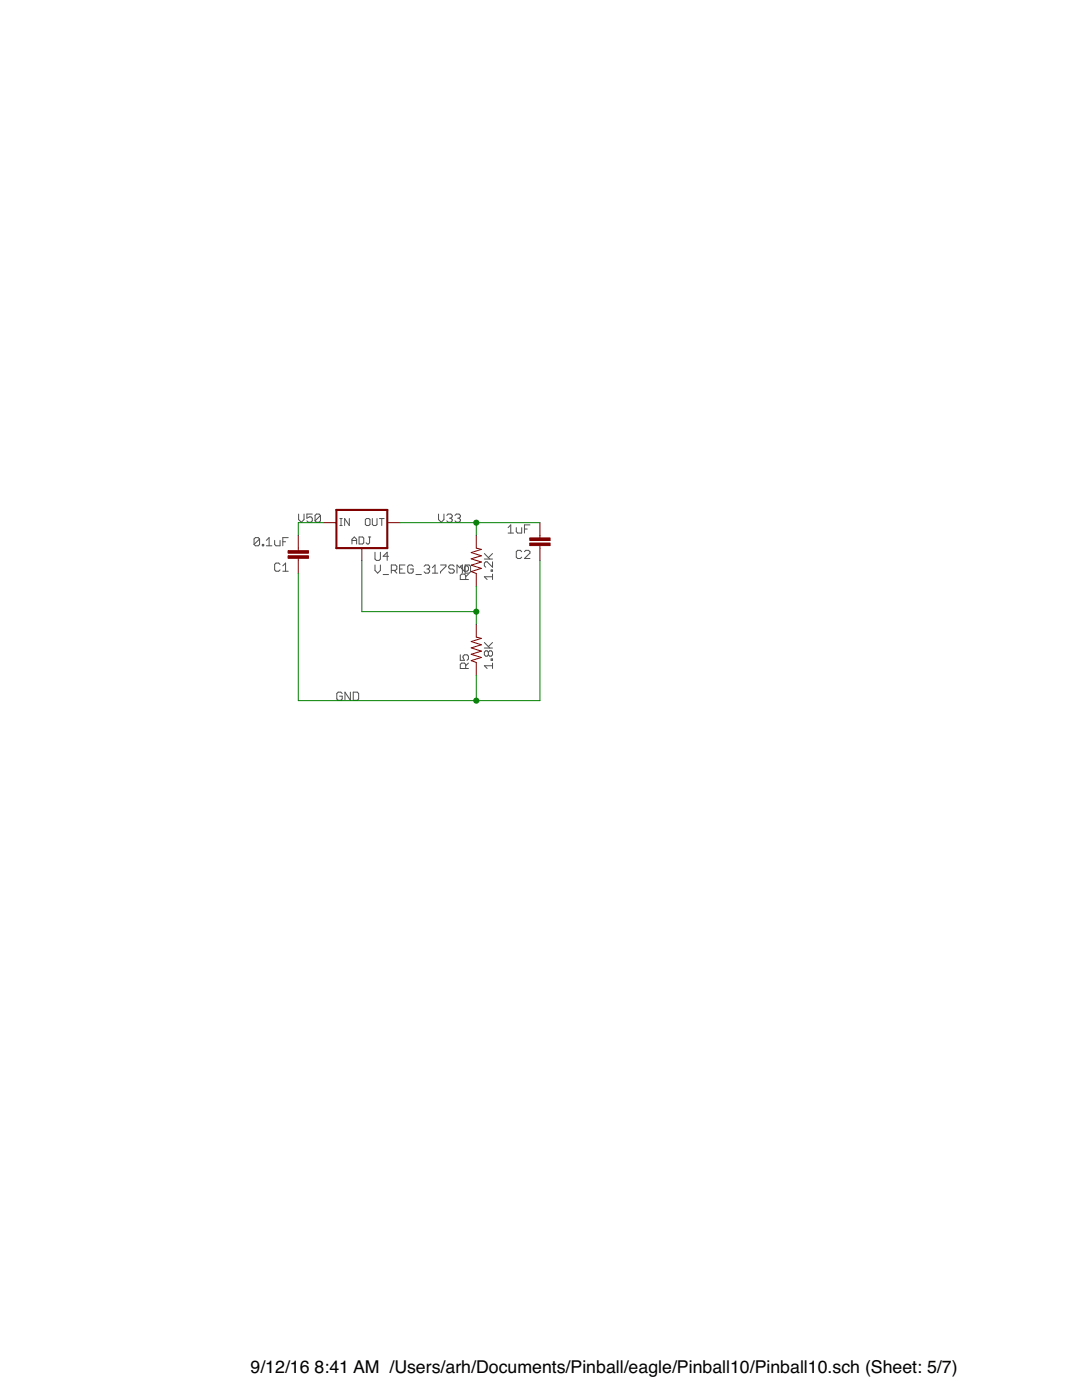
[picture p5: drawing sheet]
<svg xmlns="http://www.w3.org/2000/svg" width="216mm" height="279mm" viewBox="0 0 216 279" stroke-linecap="round" stroke-linejoin="round" font-family="sans-serif">
<g fill="none" stroke="#505050" stroke-width=".2">
<path d="M51.8 107.6l-.3-.3h-.5l-.3 .3v1M51.8 107.6v1l-.3 .3h-.5l-.3-.3M51.8 107.6l-1.1 1M52.3 108.6h.3v.3h-.3zM53.1 108.9h1.2M53.1 107.8l.6-.5v1.6M54.8 107.8v.8l.3 .3h.8v-1.1M55.9 112.6l-.3-.2h-.5l-.3 .2v1.1l.3 .3h.5l.3-.3M56.4 114h1.1M56.4 108.1h.6M56.4 112.9l.6-.5v1.6M57.5 107.3h-1.1v1.6"/>
<path d="M59.6 102.6v1.1l.5 .5 .6-.5v-1.1M62.3 102.6h-1.1v.8l.8-.3 .3 .3v.5l-.3 .3h-.5l-.3-.3M63.9 102.9l-.2-.3h-.6l-.2 .3v1M63.9 102.9v1l-.2 .3h-.6l-.2-.3M63.9 102.9l-1 1M67.8 104.9h.5M67.8 103.5h.5M68.1 103.5v1.4M69.7 103.5v1.4l-.9-1.4v1.4M70.2 108.6v-1l.5-.4 .5 .4v1M70.2 107.9h1M71.6 107.2h.7l.3 .2v.9l-.3 .3h-.7z"/>
<path d="M72.9 103.7l.2-.2h.5l.2 .2v.9l-.2 .3h-.5l-.2-.3zM73.5 107.2h.5M73.7 107.2v1.1l-.2 .3h-.2l-.3-.3M74.3 103.5v1.1l.2 .3h.5l.2-.3v-1.1M74.8 110.2v1.4l.3 .2h.5l.3-.2v-1.4M74.8 112.8v1l.6 .6 .5-.6v-1M75.7 103.5h.9M76.2 103.5v1.4M76.5 114.7h1M77.5 111h-1l.8-.8v1.6M78.1 113.8h.8l.3-.2v-.6l-.3-.2h-.8v1.6M78.6 113.8l.6 .6"/>
<path d="M79.7 113.6h.6M80.8 112.8h-1.1v1.6h1.1M82.4 113l-.2-.2h-.6l-.2 .2v1.1l.2 .3h.6l.2-.3v-.5h-.5M83 114.7h1.1M84.6 113l.3-.2h.5l.3 .2v.3l-.3 .3M85.2 113.6h.2M85.4 113.6l.3 .2v.3l-.3 .3h-.5l-.3-.3M86.3 114.4h1.1M86.3 113.3l.5-.5v1.6M87.5 102.6v1.1l.6 .5 .5-.5v-1.1M87.9 112.8h1.1v.2l-1.1 1.1v.3M89.2 102.9l.2-.3h.6l.2 .3v.2l-.2 .3"/>
<path d="M89.7 103.4h.3M90 103.4l.2 .3v.2l-.2 .3h-.6l-.2-.3M90.6 113l-.2-.2h-.6l-.3 .2v.3l.3 .3h.6l.2 .2v.3l-.2 .3h-.6l-.3-.3M90.8 102.9l.3-.3h.5l.3 .3v.2l-.3 .3M91.2 114.4v-1.6l.5 .5 .6-.5v1.6M91.3 103.4h.3M91.6 103.4l.3 .3v.2l-.3 .3h-.5l-.3-.3M91.8 112.9l.3 .6 .6 .5M92.8 112.8h.8l.3 .2v1.1l-.3 .3h-.8zM92.9 112.9h.3l.3 .3v.5l-.3 .3h-.5v-.8zM92.9 115.7v-.9l-.2-.2h-.6l-.3 .2v.9h1.7M93.5 114.6l-.6 .5"/>
<path d="M96.6 111.6h1.7M96.6 110.5l1.1 1.1M98 113.7h.3v.3h-.3zM98.3 112.1v1.1l-1.1-1.1h-.3l-.3 .3v.5l.3 .3M98.3 114.6v1.1M98.3 115.1h-1.7l.6 .6M98.3 110.5l-.8 .8M101.4 105.3l.5-.5v1.6M101.4 106.4h1.1M103 105.3v.8l.3 .3h.8v-1.1M104.1 110.1l-.3-.3h-.5l-.3 .3v1.1l.3 .3h.5l.3-.3M104.6 105.6h.6"/>
<path d="M104.6 110.1l.3-.3h.6l.2 .3v.3l-1.1 1.1h1.1M105.7 104.8h-1.1v1.6M68.3 138.4l-.3-.3h-.5l-.3 .3v1.1l.3 .3h.5l.3-.3v-.6h-.5M69.9 138.1v1.7l-1.1-1.7v1.7M70.5 138.1h.8l.3 .3v1.1l-.3 .3h-.8zM91.8 130.7v1.1h.9l-.3-.6v-.2l.3-.3h.5l.3 .3v.5l-.3 .3M92.9 133.4v-.8l-.2-.3h-.6l-.3 .3v.8h1.7M93.5 132.3l-.6 .6M96.6 129.3h1.7M96.6 128.2l1.1 1.1M97.5 130.2l.2-.3h.3l.3 .3v.5l-.3 .3h-.3l-.2-.3M97.5 130.2l-.3-.3h-.3l-.3 .3v.5l.3 .3h.3l.3-.3"/>
<path d="M97.5 130.2v.5M98 131.5h.3v.3h-.3zM98.3 132.9h-1.7l.6 .5M98.3 132.3v1.1M98.3 128.2l-.8 .9"/>
</g>
<path d="M59.5 106.8v3.1M59.5 111.4v3M64.6 104.3h2.5M72.2 109.4v2.5M77.3 104.3h2.5M95 106.8v2.6l1.1 .2-2.1 .7 2.1 .6-2.1 .6 2.1 .7-2.1 .6 2.1 .6-2.1 .7 1 .3v2.6M107.7 104.3v3.1M107.7 108.9v3M95 124.6v2.5l1.1 .3-2.1 .6 2.1 .7-2.1 .6 2.1 .6-2.1 .7 2.1 .6-2.1 .6 1 .4v2.5" fill="none" stroke="#800000" stroke-width=".2"/>
<path d="M67.1 101.8h10.2v7.6h-10.2z" fill="none" stroke="#800000" stroke-width=".42"/>
<g fill="#800000" stroke="#800000" stroke-width=".2">
<path d="M57.5 109.9h4.1v.5h-4.1z"/>
<path d="M57.5 110.9h4.1v.5h-4.1z"/>
<path d="M105.7 107.4h4.1v.5h-4.1z"/>
<path d="M105.7 108.4h4.1v.5h-4.1z"/>
</g>
<path d="M64.6 104.3h-5.1v2.5M72.2 111.9v10.2h22.8M79.8 104.3h27.9M95 104.3v2.5M95 117v7.6M107.7 111.9v27.9h-48.2v-25.4M95 134.7v5.1" fill="none" stroke="#008000" stroke-width=".2"/>
<g fill="#008000" stroke="#008000" stroke-width=".2">
<circle cx="95" cy="104.3" r=".51"/>
<circle cx="95" cy="139.8" r=".51"/>
<circle cx="95" cy="122.1" r=".51"/>
</g>
<g font-size="3.5">
<text x="50" y="274.1">9/12/16</text>
<text x="62.8" y="274.1">8:41 AM /Users/arh/Documents/Pinball/eagle/Pinball10/Pinball10.sch (Sheet: 5/7)</text>
</g>
</svg>
